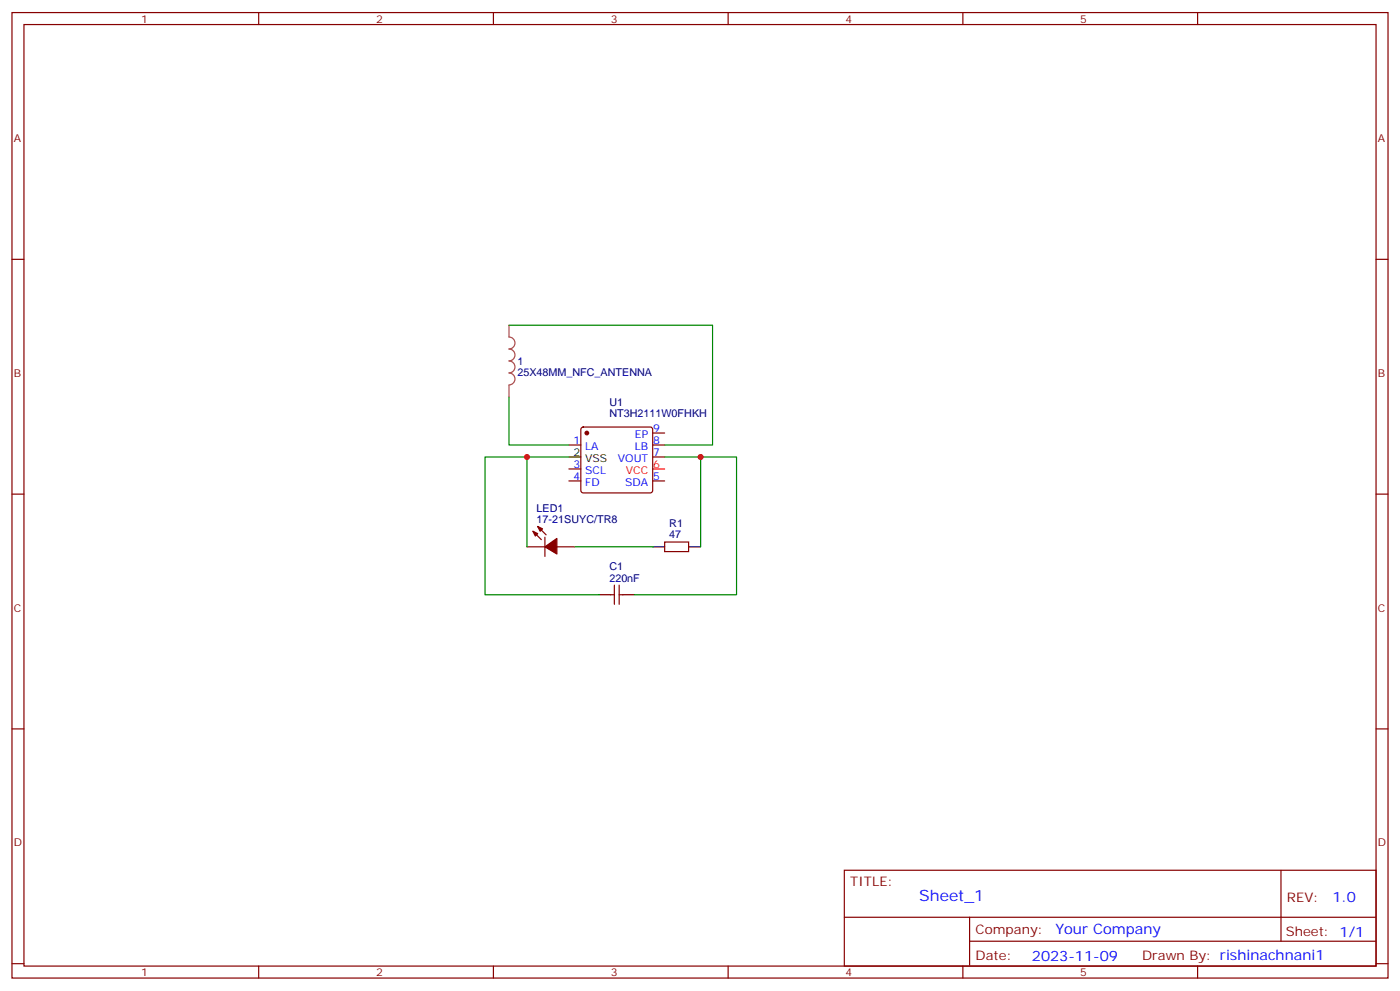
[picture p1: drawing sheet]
<svg xmlns="http://www.w3.org/2000/svg" width="412mm" height="292mm" viewBox="0 0 412 292" stroke-linecap="round" stroke-linejoin="round" font-family="sans-serif">
<g fill="none" stroke="#870000" stroke-width=".35">
<path d="M3.5 3.7h405.4v284.3h-405.4zM7.1 7.2h398.2v277.3h-398.2zM76.2 3.7v3.5M145.3 3.7v3.5M214.5 3.7v3.5M283.6 3.7v3.5M352.8 3.7v3.5M3.5 76.4h3.6M405.3 76.4h3.6M167.6 131.1h3.5M167.6 138.1h3.5M171.3 126l.5-.2h19.8l.5 .2 .2 .5v18l-.3 .5-.4 .2h-19.8l-.5-.3-.2-.4v-18z"/>
<path d="M192.3 127.5h3.5M192.3 131.1h3.5M192.3 134.6h3.5M3.5 145.5h3.6M157 156.5l2.5 2.4M158.4 155l2.5 2.5M160.5 158.2v5.7M167.6 141.6h3.5M192.3 141.6h3.5M195.8 159.6h7v2.9h-7zM405.3 145.5h3.6M155.2 161h5.3"/>
<path d="M164 161h5.3M179.9 175.2h1.1M181 172.3v5.7M182.4 172.3v5.7M182.4 175.2h1M3.5 214.7h3.6M405.3 214.7h3.6M248.7 256.3h156.6v28.2h-156.6zM377.3 256.3v20.9M248.7 270.1h156.5M285.6 277.2h119.6M285.6 270.1v14.2"/>
<path d="M3.5 283.8h3.6M76.2 284.5v3.5M145.3 284.5v3.5M214.5 284.5v3.5M283.6 284.5v3.5M352.8 284.5v3.5M405.3 283.8h3.6"/>
</g>
<path d="M192.3 138.1h3.5" fill="none" stroke="#f00" stroke-width=".35"/>
<path d="M167.6 134.6h3.5M176.4 175.2h3.5M183.4 175.2h3.6M192.3 161h3.5M202.8 161h3.6" fill="none" stroke="#000" stroke-width=".35"/>
<g fill="#870000" stroke="#870000" stroke-width=".35">
<path d="M157 156.5l1.4 .7-.7 .7z"/>
<path d="M158.4 155l1.4 .8-.7 .7z"/>
<path d="M160.5 161l3.5-2.4v4.6z"/>
<circle cx="172.9" cy="127.5" r=".53"/>
</g>
<path d="M149.9 95.8v3.5a1.76 1.76 0 0 1 1.8 1.7 1.76 1.76 0 0 1-1.8 1.8 1.76 1.76 0 0 1 1.8 1.7 1.76 1.76 0 0 1-1.8 1.8 1.76 1.76 0 0 1 1.8 1.8 1.76 1.76 0 0 1-1.8 1.7 1.76 1.76 0 0 1 1.8 1.8 1.76 1.76 0 0 1-1.8 1.8M149.9 113.5v3.4" fill="none" stroke="#a64a4a" stroke-width=".35"/>
<path d="M149.9 95.8h60v35.3h-14.1M149.9 116.9v14.2h17.7M155.2 134.6h-12.3v40.6h33.5M167.6 134.6h-12.4v26.4M195.8 134.6h10.6v26.4M206.4 134.6h10.6v40.6h-30M169.3 161h23" fill="none" stroke="#008700" stroke-width=".35"/>
<g fill="#c00">
<circle cx="155.2" cy="134.6" r=".88"/>
<circle cx="206.4" cy="134.6" r=".88"/>
</g>
<text font-size="4.6" fill="#00f" x="270.8" y="265.3">Sheet_1</text>
<g font-size="4.2" fill="#00f">
<text x="392.5" y="265.6">1.0</text>
<text x="310.9" y="275.1">Your Company</text>
<text x="304" y="282.9">2023-11-09</text>
</g>
<g font-size="3.9" fill="#800">
<text x="250.5" y="260.9">TITLE:</text>
<text x="379.1" y="265.6">REV:</text>
<text x="287.4" y="275.1">Company:</text>
<text x="378.7" y="275.7">Sheet: 1/1</text>
<text x="287.4" y="282.8">Date:</text>
<text x="336.4" y="282.8">Drawn By: rishinachnani1</text>
</g>
<g font-size="3.2" fill="#800">
<text x="41.6" y="6.7">1</text>
<text x="110.8" y="6.7">2</text>
<text x="179.9" y="6.7">3</text>
<text x="249.1" y="6.7">4</text>
<text x="318.2" y="6.7">5</text>
<text x="4.1" y="41.8">A</text>
<text x="405.9" y="41.8">A</text>
<text x="4.1" y="110.9">B</text>
<text x="405.9" y="110.9">B</text>
<text x="4.1" y="180.1">C</text>
<text x="405.9" y="180.1">C</text>
<text x="4.1" y="249.2">D</text>
<text x="405.9" y="249.2">D</text>
<text x="41.6" y="287.5">1</text>
<text x="110.8" y="287.5">2</text>
<text x="179.9" y="287.5">3</text>
<text x="249.1" y="287.5">4</text>
<text x="318.2" y="287.5">5</text>
</g>
<g font-size="3.2" fill="#000080">
<text x="152.4" y="107.5">1</text>
<text x="152.4" y="110.7">25X48MM_NFC_ANTENNA</text>
<text x="179.5" y="119.7">U1</text>
<text x="179.5" y="122.9">NT3H2111W0FHKH</text>
<text x="158.1" y="154">17-21SUYC/TR8</text>
<text x="158.1" y="150.7">LED1</text>
<text x="197.1" y="155.3">R1</text>
<text x="197.1" y="158.6">47</text>
<text x="179.5" y="171.3">220nF</text>
<text x="179.5" y="168">C1</text>
</g>
<g font-size="3.2" fill="#00f">
<text x="168.9" y="130.7">1</text>
<text x="187" y="128.9">EP</text>
<text x="192.4" y="127.2">9</text>
<text x="192.4" y="130.7">8</text>
<text x="168.9" y="137.8">3</text>
<text x="172.4" y="132.5">LA</text>
<text x="182" y="136">VOUT</text>
<text x="187" y="132.5">LB</text>
<text x="192.4" y="134.2">7</text>
<text x="168.9" y="141.3">4</text>
<text x="172.4" y="143.1">FD</text>
<text x="172.4" y="139.5">SCL</text>
<text x="184.2" y="143.1">SDA</text>
<text x="192.4" y="141.3">5</text>
</g>
<g font-size="3.2">
<text x="168.9" y="134.2">2</text>
<text x="172.4" y="136">VSS</text>
</g>
<g font-size="3.2" fill="#f00">
<text x="192.4" y="137.8">6</text>
<text x="184.4" y="139.5">VCC</text>
</g>
</svg>
